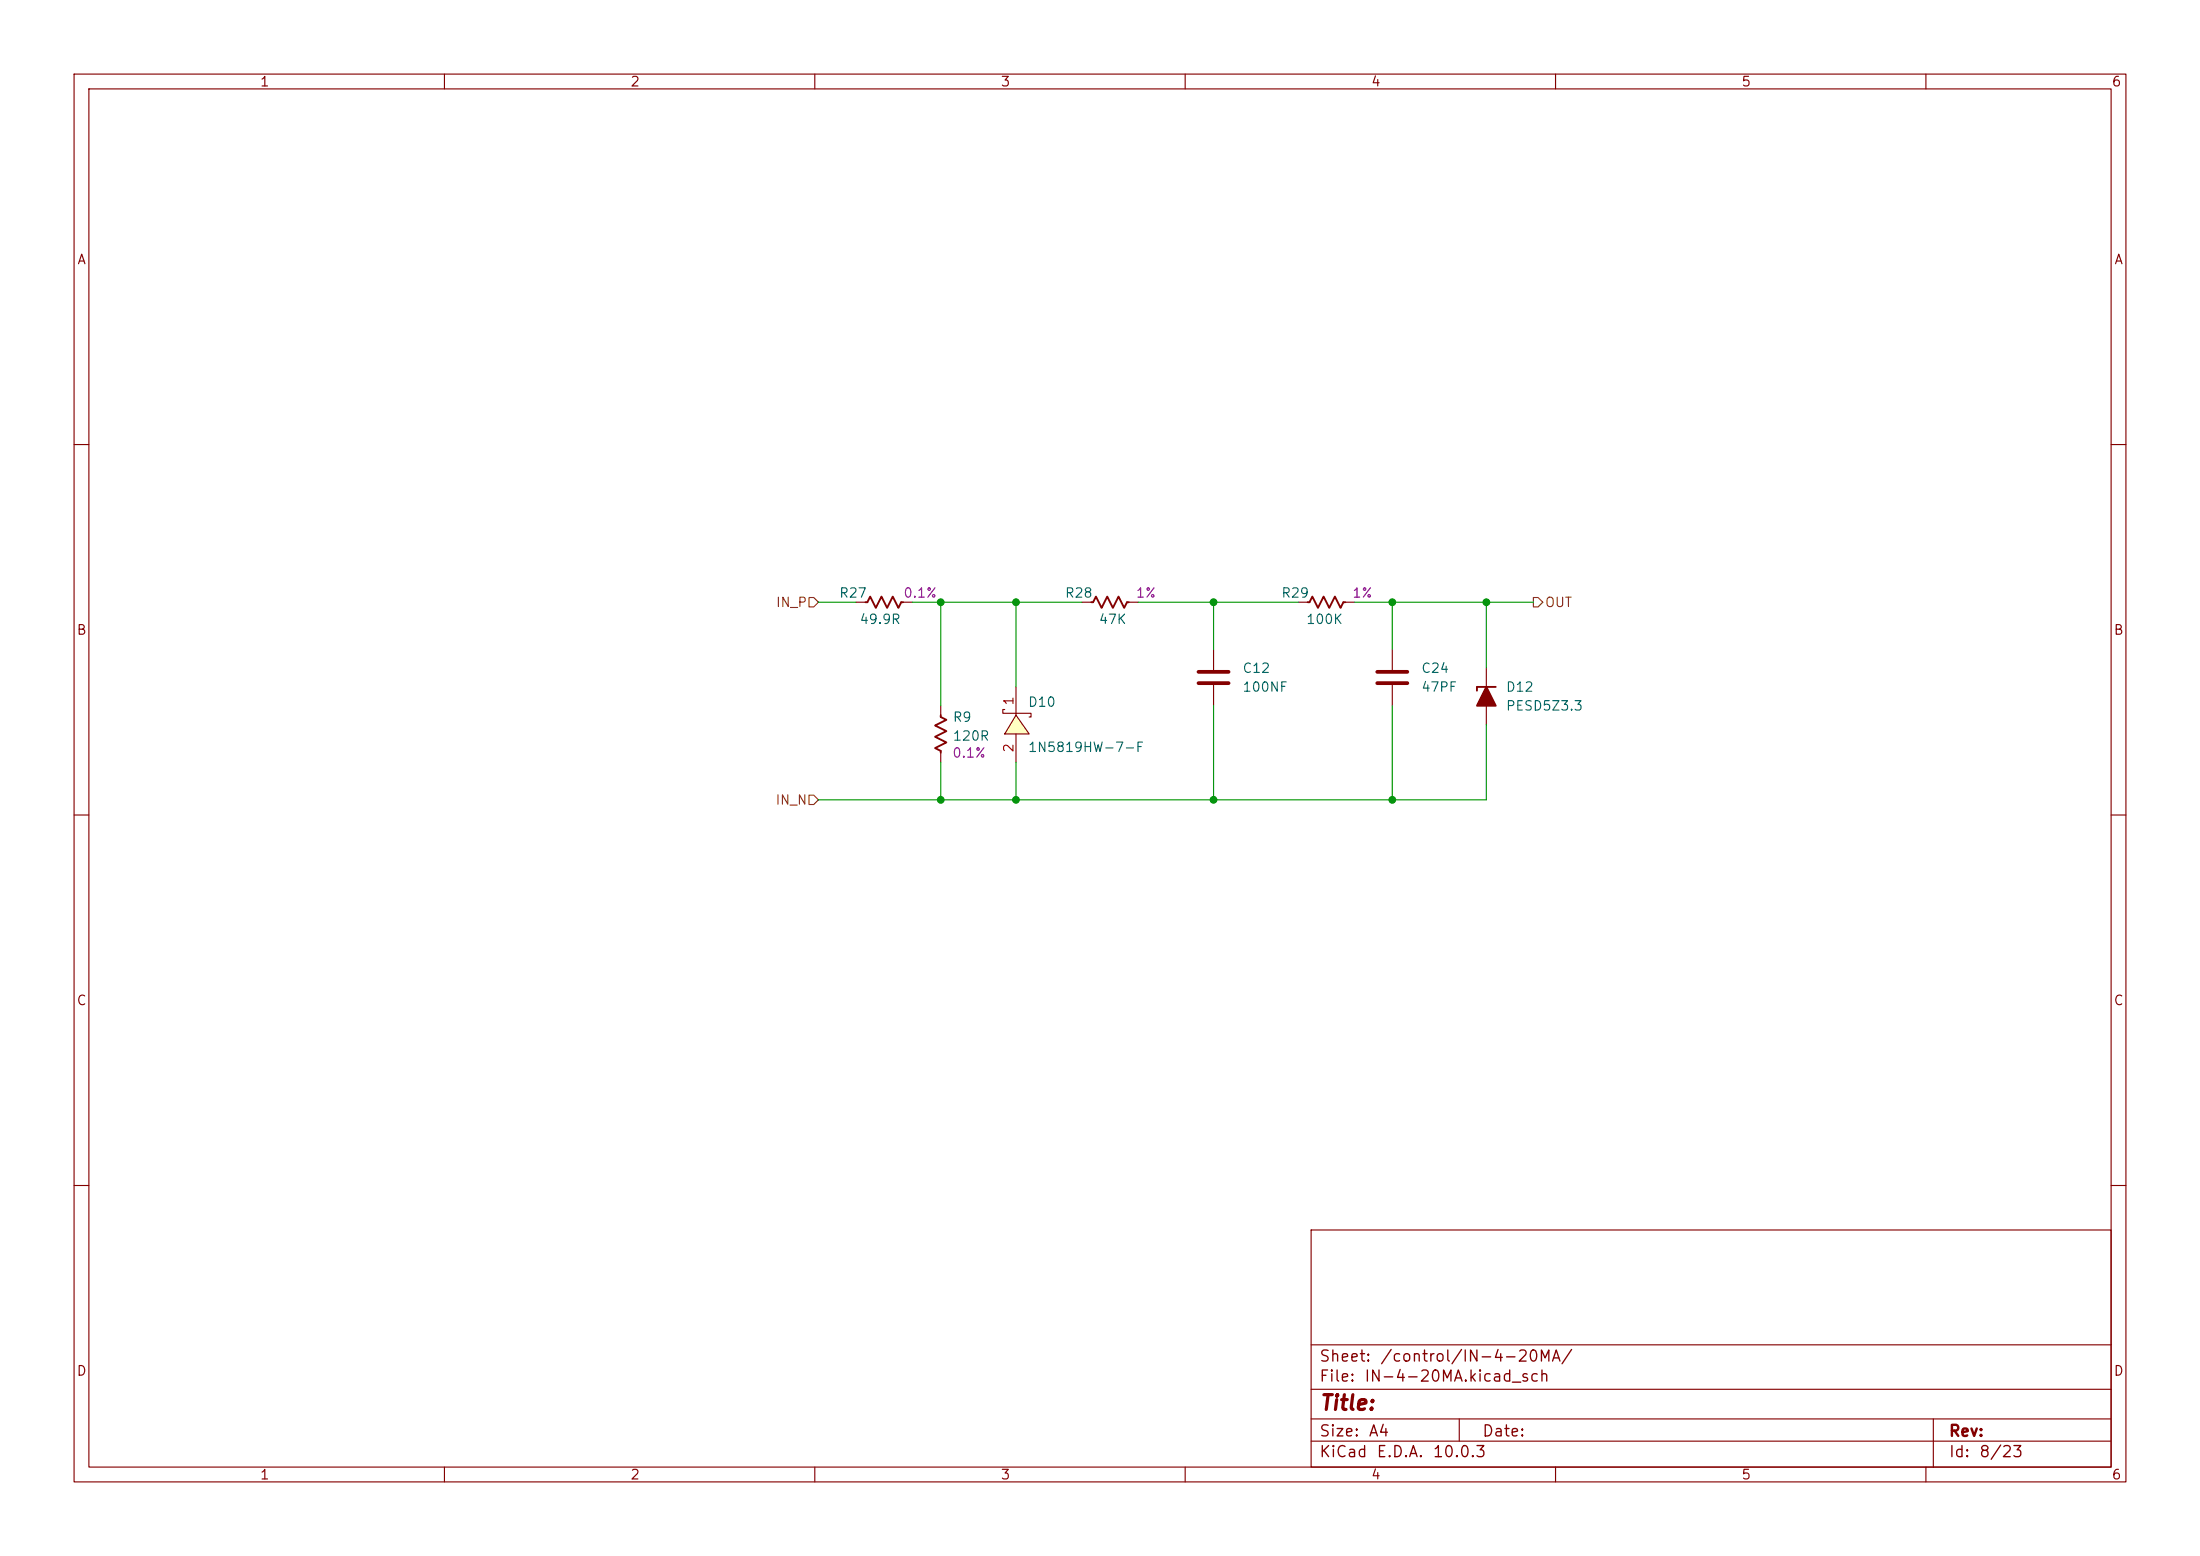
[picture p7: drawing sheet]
<svg xmlns="http://www.w3.org/2000/svg" width="297mm" height="210mm" viewBox="0 0 297 210" stroke-linecap="round" stroke-linejoin="round" font-family="sans-serif">
<g fill="none" stroke="#840000" stroke-width=".15">
<path d="M10 10h277v190h-277zM12 12h273v186h-273zM60 10v2M110 10v2M160 10v2M210 10v2M260 10v2M10 60h2M285 60h2M115.6 81.3h1.2M121.9 81.3h1.3M146 81.3h1.3"/>
<path d="M152.4 81.3h1.3M163.8 87.6v2.8M163.8 92.5v2.8M175.3 81.3h1.2M181.6 81.3h1.3M188 87.6v2.8M188 92.5v2.8M200.7 90.2v7.6M10 110h2M285 110h2M10 160h2M177 166h108v32h-108z"/>
<path d="M285 160h2M60 198v2M110 198v2M160 198v2M177 194.5h108M177 191.5h108M177 187.5h108M177 181.5h108M197 191.5v3M210 198v2M260 198v2M261 191.5v6.5"/>
</g>
<path d="M116.8 81.3h.3l.4-.8 .7 1.5 .8-1.5 .8 1.5 .7-1.5 .8 1.5 .4-.7h.2M147.3 81.3h.3l.4-.8 .7 1.5 .8-1.5 .7 1.5 .8-1.5 .8 1.5 .3-.7h.3M176.5 81.3h.3l.4-.8 .7 1.5 .8-1.5 .8 1.5 .7-1.5 .8 1.5 .4-.7h.2M201.9 92.7h-2.5v.5" fill="none" stroke="#840000" stroke-width=".25"/>
<path d="M200.7 92.7l1.2 2.6h-2.5z" fill="#840000" stroke="#840000" stroke-width=".25"/>
<path d="M161.8 90.7h4.1M161.8 92.2h4.1M185.9 90.7h4.1M185.9 92.2h4.1" fill="none" stroke="#840000" stroke-width=".51"/>
<path d="M137.2 96.5l1.7 2.6h-3.3z" fill="#ffffc2"/>
<path d="M127 95.3v1.2M135.6 95.8h-.2v.5h3.8v.5h-.3M137.2 96.5l1.7 2.6h-3.3zM137.2 92.7v3.8M137.2 99.1v3.8M127 101.6v1.3" fill="none" stroke="#840000" stroke-width=".15"/>
<path d="M127 96.5v.3l.8 .4-1.6 .7 1.6 .8-1.6 .7 1.6 .8-1.6 .8 .8 .3v.3" fill="none" stroke="#840000" stroke-width=".25"/>
<path d="M109.2 80.6h.7l.6 .7-.6 .6h-.7zM207 80.6h.6l.7 .7-.7 .6h-.6zM109.2 107.3h.7l.6 .7-.6 .6h-.7z" fill="none" stroke="#725600" stroke-width=".15"/>
<g fill="none" stroke="#009600" stroke-width=".15">
<path d="M110.5 81.3h5.1M123.2 81.3h22.8M127 81.3v14M137.2 81.3v11.4M153.7 81.3h21.6M163.8 81.3v6.3M163.8 95.3v12.7M182.9 81.3h24.1M188 81.3v6.3M188 95.3v12.7M200.7 97.8v10.2h-90.2M200.7 81.3v8.9"/>
<path d="M127 102.9v5.1M137.2 102.9v5.1"/>
</g>
<g fill="#009600" stroke="#009600" stroke-width=".14">
<circle cx="163.8" cy="108" r=".46"/>
<circle cx="188" cy="108" r=".46"/>
<circle cx="137.2" cy="108" r=".46"/>
<circle cx="127" cy="108" r=".46"/>
<circle cx="127" cy="81.3" r=".46"/>
<circle cx="137.2" cy="81.3" r=".46"/>
<circle cx="163.8" cy="81.3" r=".46"/>
<circle cx="188" cy="81.3" r=".46"/>
<circle cx="200.7" cy="81.3" r=".46"/>
</g>
<text font-size="2" fill="#840000" x="178" y="190.8">Title:</text>
<g font-size="1.5" fill="#840000">
<text x="178" y="184.2">Sheet:</text>
<text x="186.2" y="184.2">/control/IN-4-20MA/</text>
<text x="178" y="186.9">File:</text>
<text x="184.1" y="186.9">IN-4-20MA.kicad_sch</text>
<text x="178" y="197.1">KiCad</text>
<text x="178" y="194.3">Size:</text>
<text x="184.7" y="194.3">A4</text>
<text x="185.7" y="197.1">E.D.A.</text>
<text x="193.3" y="197.1">10.0.3</text>
<text x="200" y="194.3">Date:</text>
<text x="263" y="194.3">Rev:</text>
<text x="263" y="197.1">Id:</text>
<text x="267.1" y="197.1">8/23</text>
</g>
<g font-size="1.3" fill="#840000">
<text x="35" y="12">1</text>
<text x="85" y="12">2</text>
<text x="135" y="12">3</text>
<text x="185" y="12">4</text>
<text x="235" y="12">5</text>
<text x="285" y="12">6</text>
<text x="10.3" y="36">A</text>
<text x="285.3" y="36">A</text>
<text x="10.3" y="86">B</text>
<text x="285.3" y="86">B</text>
<text x="10.3" y="136">C</text>
<text x="285.3" y="136">C</text>
<text x="10.3" y="186">D</text>
<text x="285.3" y="186">D</text>
<text x="35" y="200">1</text>
<text x="85" y="200">2</text>
<text x="135" y="200">3</text>
<text x="185" y="200">4</text>
<text x="235" y="200">5</text>
<text x="285" y="200">6</text>
</g>
<g font-size="1.3" fill="#725600">
<text x="104.7" y="82.3">IN_P</text>
<text x="208.5" y="82.3">OUT</text>
<text x="104.6" y="108.9">IN_N</text>
</g>
<g font-size="1.3" fill="#006464">
<text x="113.2" y="81">R27</text>
<text x="143.7" y="81">R28</text>
<text x="172.9" y="81">R29</text>
<text x="115.9" y="84.5">49.9R</text>
<text x="148.2" y="84.5">47K</text>
<text x="176.2" y="84.5">100K</text>
<text x="138.7" y="95.7">D10</text>
<text x="167.6" y="91.1">C12</text>
<text x="167.6" y="93.7">100NF</text>
<text x="191.8" y="91.1">C24</text>
<text x="191.8" y="93.7">47PF</text>
<text x="203.2" y="93.7">D12</text>
<text x="128.5" y="97.7">R9</text>
<text x="128.5" y="100.3">120R</text>
<text x="138.7" y="101.8">1N5819HW-7-F</text>
<text x="203.2" y="96.2">PESD5Z3.3</text>
</g>
<g font-size="1.3" fill="#840084">
<text x="121.9" y="81">0.1%</text>
<text x="153.3" y="81">1%</text>
<text x="182.5" y="81">1%</text>
<text x="128.5" y="102.6">0.1%</text>
</g>
<g font-size="1.3" fill="#a90000">
<text x="137.1" y="95.3" transform="rotate(-90 137.1 95.3)">1</text>
<text x="137.1" y="101.7" transform="rotate(-90 137.1 101.7)">2</text>
</g>
</svg>
